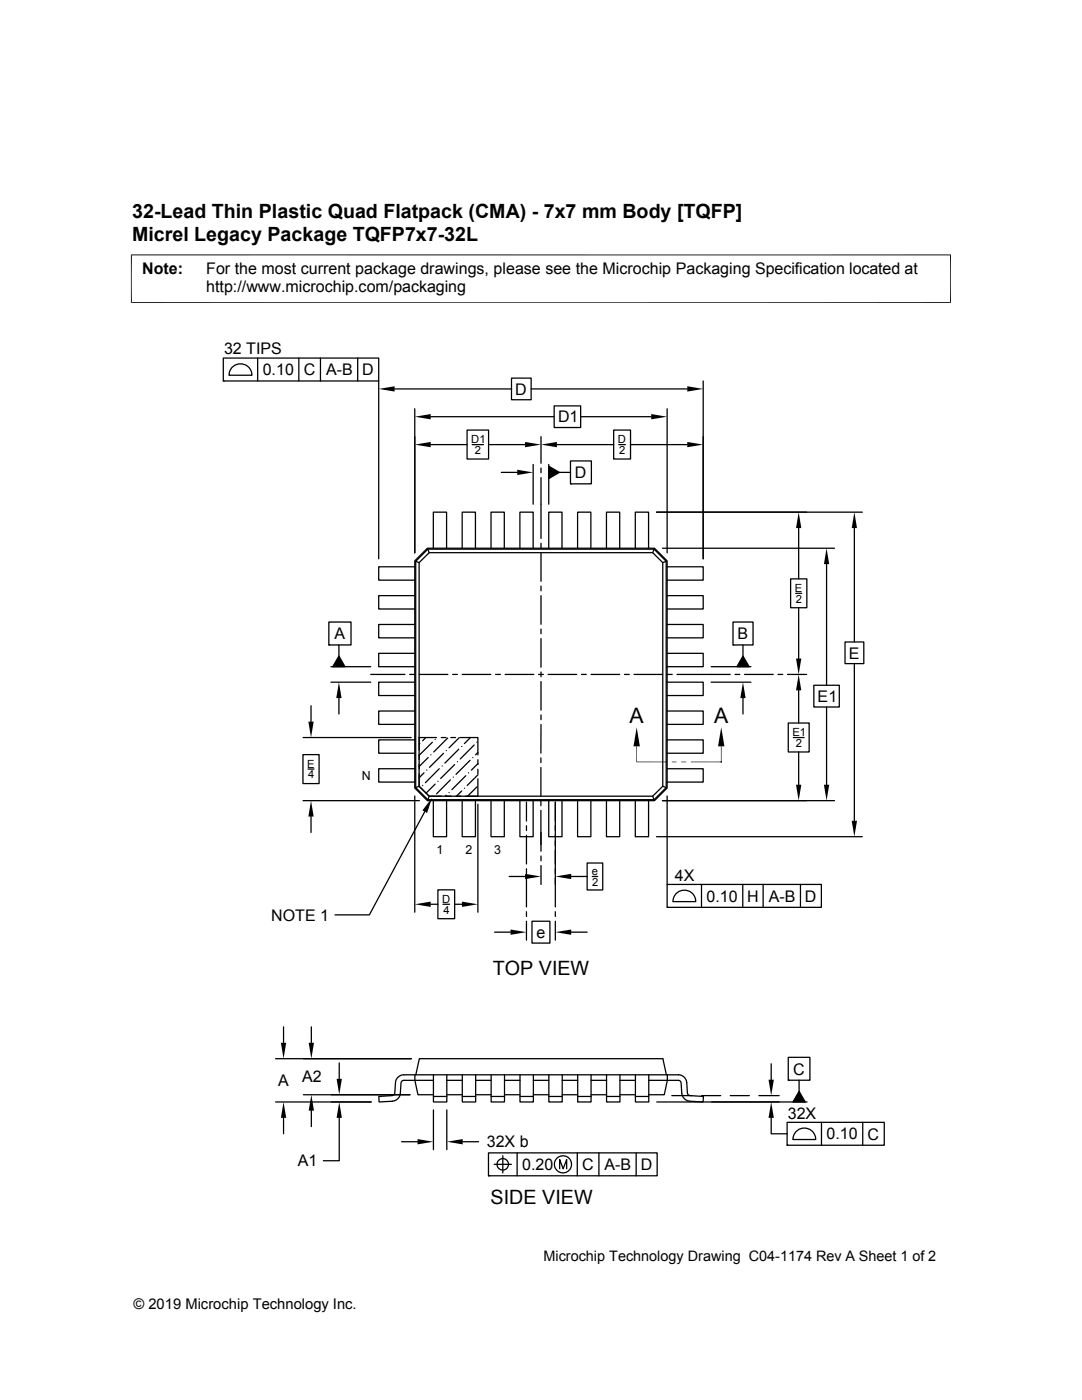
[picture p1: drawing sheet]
<svg xmlns="http://www.w3.org/2000/svg" width="216mm" height="279mm" viewBox="0 0 216 279" stroke-linecap="round" stroke-linejoin="round" font-family="sans-serif">
<g fill="none" stroke="#000" stroke-width=".25">
<path d="M44.6 71.5h31v4.5h-31zM44.6 76h.1M46.5 73.2a2.29 2.29 0 0 1 2.4-.4 2.29 2.29 0 0 1 1.4 2.1h-4.6l.3-1.2zM51.4 71.5v4.5M59.6 71.5v4.5M63.9 71.5v4.5M71.4 71.5v4.5M75.6 76v35.5M78.7 77.6h23.4M102.1 75.5h3.9v4.3h-3.9zM106 77.6h31.1M140.3 76v35.5"/>
<path d="M82.8 81.6v28.7M85.9 83.2h24.7M85.9 88.7h7.3M93.2 85.8h4.3v5.8h-4.3zM94.2 88.7h2.3M97.5 88.7h7.3M100 94.3h3.2M106.4 92.7v7.9M107.9 87.1v5.4M107.9 93.4v1M107.9 95.3v12.2M109.5 93l2.1 1.3-2.1 1.2z"/>
<path d="M109.5 92.7v7.9M110.6 81h5.3v4.3h-5.3zM111.1 88.7h11.3M111.6 94.3h2.2M113.8 92h4.2v4.6h-4.2zM113.8 96.6h.1M115.9 83.2h14M122.4 85.8h3.4v5.8h-3.4zM123.5 88.7h1.3M125.8 88.7h11.3M133.1 81.6v28.7M82.8 113.1h-7.2v2.7h7.2"/>
<path d="M82.8 118.9h-7.2v2.6h7.2M83 112l.6 .3M83.6 112.3l2-2h44.6l2 2v44.6l-2 2h-44.6l-2-2zM85.3 109.4h45.3l2.5 2.5v45.4l-2.5 2.5h-45.3l-2.5-2.5v-45.4zM85.4 109.6l.2 .7M85.4 109.6h45.1l2.4 2.4v45.2l-2.4 2.4h-45.1l-2.4-2.4v-45.2zM86.5 109.4v-7.2h2.6v7.2M92.2 109.4v-7.2h2.7v7.2M98 109.4v-7.2h2.6v7.2M103.7 109.4v-7.2h2.7v7.2M107.9 108.4v1M107.9 110.3v5.7"/>
<path d="M107.9 117v.9M107.9 118.9v5.7M109.5 109.4v-7.2h2.6v7.2M115.3 109.4v-7.2h2.6v7.2M121 109.4v-7.2h2.7v7.2M126.8 109.4v-7.2h2.6v7.2M130.5 109.6l-.3 .7M131 102.2h41.1M132.2 109.4h34.3M132.9 112l-.7 .3M133.1 118.9h7.2v2.6h-7.2M133.1 113.1h7.2v2.7h-7.2"/>
<path d="M157.8 115.5h3.2v5.8h-3.2zM158.8 118.4h1.2M159.4 105.4v10.1M164.9 112.6v24.2M170.5 105.4v22.7M65.6 124.1h4.4v4.6h-4.4zM65.6 128.7h.1M66 136.1h8M66 133.1h8M67.6 128.7v2.2M67.6 139.3v3.2M67.6 130.9l1.2 2.2h-2.4z"/>
<path d="M74 134.6h6.8M81.7 134.6h1M82.8 124.6h-7.2v2.7h7.2M82.8 130.4h-7.2v2.7h7.2M82.8 136.1h-7.2v2.7h7.2M83.7 134.6h5.7M90.3 134.6h1M92.2 134.6h5.7M98.9 134.6h.9M100.8 134.6h5.7M107.5 134.6h.9M107.9 125.5v1"/>
<path d="M107.9 127.4v5.8M107.9 134.1v1M107.9 136v5.7M109.4 134.6h5.7M116 134.6h1M117.9 134.6h5.8M124.6 134.6h1M126.5 134.6h5.7M133.1 136.1h7.2v2.7h-7.2M133.1 130.4h7.2v2.7h-7.2M133.1 124.6h7.2v2.7h-7.2M133.2 134.6h.9"/>
<path d="M141.9 136.1h7.9M141.9 133.1h7.9M145.7 134.6h-10.6M146.3 124.1h4v4.6h-4zM146.3 128.7h.1M146.7 134.6h.9M148.3 139.3v3.2M148.3 130.9l1.2 2.2h-2.5zM148.3 128.7v2.2M148.6 134.6h5.7M155.2 134.6h1M157.1 134.6h3.9"/>
<path d="M159.4 121.3v10.1M159.4 137.8v6.5M162.4 136.8h5.1v4.3h-5.1zM168.6 128.1h3.8v4.3h-3.8zM170.5 132.4v31.4M60.5 150.6h3.2v5.8h-3.2zM60.5 159.8h23.2M60.5 147.2h21.5M61.5 153.5h1.2M62.1 140.8v3.2M82.8 158.9v23.2M82.8 141.9h-7.2v2.7h7.2"/>
<path d="M82.8 147.7h-7.2v2.6h7.2M82.8 153.4h-7.2v2.7h7.2M83.6 154.4v2.5l2 2h2.5M83.6 156.9l-.6 .3M83.6 150.6v1M83.6 152.5v1M83.8 148.4h.1M84.3 156.8h.1M84.6 154.2l-1 1M85 147.2l-.7 .6M85.2 153.7h.1M85.4 151.2l-1.8 1.8"/>
<path d="M85.6 158.9l-.2 .7M86 150.6h.1M86.3 148.1l-2.7 2.6M86.5 159.8v7.2h2.6v-7.2M86.8 156.5l-1.8 1.8M86.8 147.6h.1M87.1 147.2h-3.5v2.5M87.4 155.9h.1M87.7 153.4l-2.8 2.8M88.1 147.2h.9M88.2 152.9h.1M88.5 150.3l-2.8 2.8"/>
<path d="M89 149.8h.1M89 158.7l-.1 .2M89.1 158.9h.9M89.3 147.3l-2.7 2.8M89.6 158.2h.1M89.9 155.6l-2.8 2.8M90 147.2h.9M90.4 155.1h.1M90.7 152.6l-2.8 2.8M91 158.9h.9M91.3 152h.1M91.5 149.5l-2.7 2.8"/>
<path d="M91.7 147.2l-2.1 2M91.9 147.2h3.5v3.5M92.1 149h.1M92.1 157.9l-1 1M92.2 159.8v7.2h2.7v-7.2M92.7 157.3h.1M92.9 154.8l-2.7 2.8M93.5 154.2h.1M93.8 151.7l-2.8 2.8M93.9 147.2l-1.2 1.2M94.3 151.2h.1M94.6 148.7l-2.8 2.8"/>
<path d="M95.2 148.1h.1M95.2 157l-1.9 1.9M95.4 151.6v1M95.4 153.5v1M95.4 155.4v3.5h-2.5M95.4 150.2l-.5 .4M95.4 152.4l-1.3 1.3M95.4 154.6l-2.2 2.2M98 159.8v7.2h2.6v-7.2M103.7 159.8v7.2h2.7v-7.2M107.9 151.3v.9M107.9 153.2v5.7"/>
<path d="M107.9 159.8v1M107.9 142.7v.9M107.9 144.6v5.7M109.5 159.8v7.2h2.6v-7.2M115.3 159.8v7.2h2.6v-7.2M121 159.8v7.2h2.7v-7.2M126.8 159.8v7.2h2.6v-7.2M130.2 158.9l.3 .7M132.2 159.8h34.3M132.2 156.9l.7 .3M133.1 158.9v17.6M133.1 153.4h7.2v2.7h-7.2"/>
<path d="M133.1 147.7h7.2v2.6h-7.2M133.1 141.9h7.2v2.7h-7.2M143.9 152.1h.1M157.3 144.3h4.2v5.8h-4.2zM158.3 147.2h2.1M159.4 150.1v6.5M164.9 141.1v15.5M62.1 163v3.1M84.8 162l-11.1 20.6h-6.9M87.4 177.6h3.3v5.7h-3.3zM95.4 160.5v21.6M101.6 174.9h3.2"/>
<path d="M105.1 160.1v3.8M105.1 164.8v1M105.1 166.7v5.7M105.1 173.4v.9M105.1 175.3v5.7M107.9 161.7v8.2M107.9 170.8v1M107.9 172.7v3.8M110.8 160.1v20.9M114 174.9h3.2M117.2 172.2h3.1v5.4h-3.1zM118.2 174.9h1.1"/>
<path d="M131 167h41.1M133.1 176.5h30.8v4.6h-30.8zM135 178.2a2.28 2.28 0 0 1 2.5-.4 2.28 2.28 0 0 1 1.3 2.1h-4.5l.3-1.1zM140 176.5v4.6M148.2 176.5v4.6M152.3 176.5v4.6M159.7 176.5v4.6M85.9 180.5h1.5M88.4 180.5h1.3M90.7 180.5h1.5M98.7 186h3.2M105.1 181.9v1"/>
<path d="M105.1 183.9v3.7M106.2 183.9h3.5v4.3h-3.5zM110.8 181.9v1M110.8 183.9v3.7M114 186h3.2M133.1 181.1h.1M55 219.9h19.1M55 211.3h27.1M56.6 204.9v3.2M60.5 218.5h21.3M62.1 204.9v3.2M67.7 212.1v3.2"/>
<path d="M82.8 214.5v1.1l.6 2.9h3.1M83 214.5l.7-3.2h48.6l.7 3.2M86.5 214.5v5.4h2.7v-5.4M86.5 215.6h-5.9a.58 .58 0 0 0-.6 .6l-.1 2a1.72 1.72 0 0 1-1.6 1.6l-2.7 .1v-1.1l2.7-.1 .3-.2 .2-.4 .1-2a1.67 1.67 0 0 1 1.7-1.6h54.7a1.67 1.67 0 0 1 1.7 1.6l.2 2 .1 .4 .4 .2 2.7 .1-.1 1.1-2.7-.1a1.76 1.76 0 0 1-1.6-1.6l-.1-2a.54 .54 0 0 0-.6-.6h-5.8M86.5 218.8h2.7M89.2 218.5h3M89.2 215.6h3M92.2 214.5v5.4h2.7v-5.4M92.2 218.8h2.7M94.9 218.5h3.1M94.9 215.6h3.1M98 214.5v5.4h2.7v-5.4"/>
<path d="M98 218.8h2.7M100.7 218.5h3.1M100.7 215.6h3.1M103.8 214.5v5.4h2.6v-5.4M103.8 218.8h2.6M106.4 218.5h3.1M106.4 215.6h3.1M109.5 214.5v5.4h2.7v-5.4M109.5 218.8h2.7M112.2 218.5h3.1M112.2 215.6h3.1M115.3 214.5v5.4h2.6v-5.4"/>
<path d="M115.3 218.8h2.6M117.9 218.5h3.1M117.9 215.6h3.1M121 214.5v5.4h2.7v-5.4M121 218.8h2.7M123.7 218.5h3.1M123.7 215.6h3.1M126.8 214.5v5.4h2.7v-5.4M126.8 218.8h2.7M131 219.9h30M133.2 214.5v1.1l-.7 2.9h-3M134 218.7h4.1"/>
<path d="M140 218.7h3.8M145.7 218.7h3.8M151.4 218.7h4.1M153.9 212.3v3.2M157.3 211h4.3v4.6h-4.3zM157.3 215.6h.1M159.4 217.8l1.3 2.1h-2.5zM159.4 215.6v2.2M56.6 223.1v3.2M62.1 221.7v3.1M67.7 223.1v8.5h-3.2M80.1 227.9h3.2"/>
<path d="M86.5 221.5v7.9M89.2 221.5v7.9M92.3 227.9h3.2M97.5 230.1h33.6v4.6h-33.6zM97.5 234.7h.1M98.6 232.4h3.4M100.3 230.7v3.4M103.2 230.1v4.6M111.7 233.3v-1.9l.7 1.9 .7-1.9v1.9M115.2 230.1v4.6M119.5 230.1v4.6M126.9 230.1v4.6"/>
<path d="M153.9 223.1v3.2h3.2M157.1 224h19.3v4.6h-19.3zM157.1 228.6h.1M159 225.7a2.28 2.28 0 0 1 2.4-.4 2.28 2.28 0 0 1 1.4 2.1h-4.6l.3-1.2zM163.9 224v4.6M172.1 224v4.6"/>
<circle cx="100.3" cy="232.4" r="1.14"/>
<circle cx="112.3" cy="232.4" r="1.71"/>
</g>
<g fill="#000">
<path d="M75.6 77.6l3.1-.5v1zM137.1 77.1l3.2 .5-3.2 .5zM82.8 88.7l3.1-.5v1.1zM82.8 83.2l3.1-.6v1.1zM103.2 93.7l3.2 .6-3.2 .5zM104.8 88.2l3.1 .5-3.1 .6zM109.5 93l2.1 1.3-2.1 1.2zM107.9 88.7l3.2-.5v1.1zM129.9 82.6l3.2 .6-3.2 .5zM137.1 88.2l3.2 .5-3.2 .6zM159.4 102.2l.5 3.2h-1.1zM164.9 109.4l.6 3.2h-1.1z"/>
<path d="M170.5 102.2l.5 3.2h-1.1zM67.6 136.1l.6 3.2h-1.1zM67.6 130.9l1.2 2.2h-2.4zM148.3 136.1l.5 3.2h-1.1zM148.3 130.9l1.2 2.2h-2.5zM158.8 131.4h1.1l-.5 3.2zM159.4 134.6l.5 3.2h-1.1zM61.5 144h1.1l-.5 3.2zM127 145.1l.7 3.8h-1.3zM134 152h1l-1 .1zM134 152.1l1-.1v.1zM136 152h.9l-.9 .1z"/>
<path d="M136 152.1l.9-.1v.1zM143.9 145.1l.6 3.8h-1.2zM158.8 156.6h1.1l-.5 3.2zM164.4 156.6h1.1l-.6 3.2zM62.1 159.8l.5 3.2h-1.1zM86.2 159.2l-1 3-.9-.5zM82.8 180.5l3.1-.6v1.1zM92.2 179.9l3.2 .6-3.2 .5zM104.8 174.4l3.1 .5-3.1 .6zM110.8 174.9l3.2-.5v1.1zM169.9 163.8h1.1l-.5 3.2zM101.9 185.5l3.2 .5-3.2 .6z"/>
<path d="M110.8 186l3.2-.5v1.1zM56 208.1h1.1l-.5 3.2zM61.6 208.1h1.1l-.6 3.2zM67.2 215.3h1l-.5 3.2zM153.4 215.5h1l-.5 3.2zM159.4 217.8l1.3 2.1h-2.5zM56.6 219.9l.5 3.2h-1.1zM62.1 218.5l.6 3.2h-1.1zM67.7 219.9l.5 3.2h-1zM83.3 227.3l3.2 .6-3.2 .5zM89.2 227.9l3.1-.6v1.1zM153.9 219.9l.5 3.2h-1z"/>
</g>
<path d="M26.1 50.9h163.7M26.2 50.8v9.7M189.7 50.8v9.7M26.1 60.4h163.7M127 148.9v3.2h6.1M137.9 152.1h6M143.9 148.9v3.2" fill="none" stroke="#000" stroke-width=".2"/>
<g font-size="4.3">
<text x="125.6" y="144.3">A</text>
<text x="142.5" y="144.3">A</text>
</g>
<g font-size="3.9">
<text x="26.4" y="43.5">32-Lead Thin Plastic Quad Flatpack (CMA) - 7x7 mm Body [TQFP]</text>
<text x="26.4" y="48">Micrel Legacy Package TQFP7x7-32L</text>
<text x="98.3" y="194.6">TOP VIEW</text>
<text x="97.9" y="240.4">SIDE VIEW</text>
</g>
<g font-size="3.2">
<text x="28.4" y="54.6">Note:</text>
<text x="41.1" y="58.3">http://www.microchip.com/packaging</text>
<text x="41.1" y="54.6">For the most current package drawings, please see the Microchip Packaging Specification located at</text>
<text x="44.7" y="70.7">32 TIPS</text>
<text x="52.4" y="74.9">0.10</text>
<text x="60.6" y="74.9">C</text>
<text x="65.1" y="74.9">A-B</text>
<text x="72.3" y="74.9">D</text>
<text x="102.8" y="78.8">D</text>
<text x="111.4" y="84.3">D1</text>
<text x="114.7" y="95.4">D</text>
<text x="66.8" y="127.6">A</text>
<text x="147.2" y="127.6">B</text>
<text x="169.4" y="131.4">E</text>
<text x="163.2" y="140.1">E1</text>
<text x="134.6" y="175.7">4X</text>
<text x="141" y="179.9">0.10</text>
<text x="149.1" y="179.9">H</text>
<text x="153.4" y="179.9">A-B</text>
<text x="160.6" y="179.9">D</text>
<text x="54.1" y="183.7">NOTE 1</text>
<text x="107.1" y="187.2">e</text>
<text x="158.3" y="214.4">C</text>
<text x="55.5" y="216.7">A</text>
<text x="60.3" y="216">A2</text>
<text x="157.2" y="223.2">32X</text>
<text x="164.9" y="227.4">0.10</text>
<text x="173.1" y="227.4">C</text>
<text x="59.4" y="232.8">A1</text>
<text x="97.1" y="229">32X b</text>
<text x="104.2" y="233.5">0.20</text>
<text x="116.2" y="233.5">C</text>
<text x="120.6" y="233.5">A-B</text>
<text x="127.8" y="233.5">D</text>
</g>
<g font-size="2.9">
<text x="108.4" y="251.7">Microchip Technology Drawing C04-1174 Rev A Sheet 1 of 2</text>
<text x="26.6" y="261.3">© 2019 Microchip Technology Inc.</text>
</g>
<g font-size="2.5">
<text x="72.2" y="155.6">N</text>
<text x="87.1" y="170.3">1</text>
<text x="92.9" y="170.3">2</text>
<text x="98.6" y="170.3">3</text>
</g>
<g font-size="2.2">
<text x="94" y="88.5">D1</text>
<text x="123.3" y="88.5">D</text>
<text x="94.7" y="90.6">2</text>
<text x="123.5" y="90.6">2</text>
<text x="158.6" y="118.1">E</text>
<text x="158.8" y="120.3">2</text>
<text x="158.1" y="146.9">E1</text>
<text x="158.8" y="149.1">2</text>
<text x="61.3" y="153.2">E</text>
<text x="61.5" y="155.4">4</text>
<text x="118.1" y="174.6">e</text>
<text x="118.1" y="176.8">2</text>
<text x="88.2" y="180.2">D</text>
<text x="88.5" y="182.3">4</text>
</g>
</svg>
